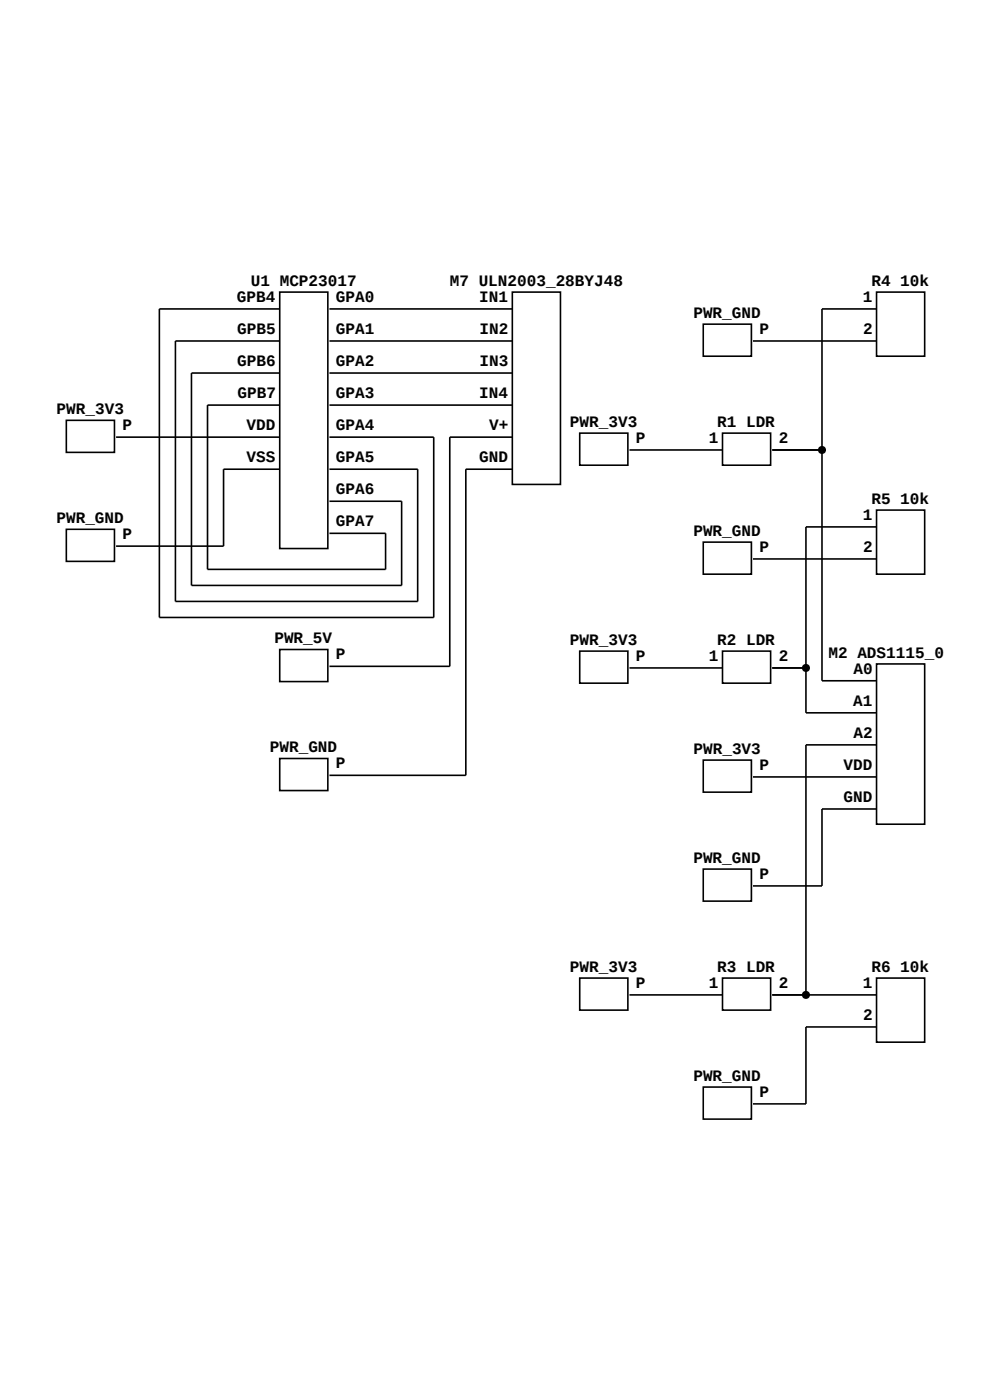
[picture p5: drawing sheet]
<svg xmlns="http://www.w3.org/2000/svg" width="297mm" height="420mm" viewBox="0 0 297 420" stroke-linecap="round" stroke-linejoin="round" font-family="sans-serif">
<g fill="none" stroke="#000" stroke-width=".48">
<path d="M83.8 87.6h14.5v77h-14.5zM83.8 92.7h-36v92.5h82.2v-54.1h-31.3M98.7 92.7h54.8M153.5 87.6h14.5v57.7h-14.5zM210.8 97.2h14.4v9.7h-14.4zM262.7 87.6h14.4v19.3h-14.4zM262.7 92.7h-16.4v111.5h16.4M83.8 102.3h-31.2v78.1h72.6v-39.6h-26.5M83.8 111.9h-26.4v63.7h63v-25.2h-21.7M98.7 102.3h54.8M98.7 111.9h54.8M225.7 102.3h37"/>
<path d="M19.9 126.1h14.4v9.6h-14.4zM34.8 131.1h49M83.8 121.5h-21.6v49.3h53.4v-10.8h-16.9M98.7 121.5h54.8M153.5 131.1h-18.7v68.8h-36.1M173.7 129.9h14.5v9.7h-14.5zM188.6 135h27.9M216.5 129.9h14.5v9.7h-14.5zM231.4 135h14.9M19.9 158.8h14.4v9.6h-14.4zM83.8 140.8h-16.8v23h-32.2M153.5 140.8h-13.9v91.8h-40.9"/>
<path d="M262.7 153h14.4v19.3h-14.4zM262.7 158.1h-21.2v55.7h21.2M210.8 162.6h14.4v9.7h-14.4zM225.7 167.7h37M83.8 194.9h14.5v9.6h-14.5zM173.7 195.3h14.5v9.7h-14.5zM216.5 195.3h14.5v9.7h-14.5zM262.7 199.2h14.4v48.1h-14.4zM188.6 200.4h27.9M231.4 200.4h10.1M83.8 227.5h14.5v9.7h-14.5zM210.8 228h14.4v9.6h-14.4z"/>
<path d="M225.7 233.1h37M262.7 223.5h-21.2v75M262.7 242.7h-16.4v23.1h-20.6M210.8 260.7h14.4v9.6h-14.4zM173.7 293.4h14.5v9.6h-14.5zM188.6 298.5h27.9M216.5 293.4h14.5v9.6h-14.5zM231.4 298.5h31.3M262.7 293.4h14.4v19.3h-14.4zM262.7 308.1h-21.2v23.1h-15.8M210.8 326.1h14.4v9.6h-14.4z"/>
</g>
<g fill="#000" stroke="#000" stroke-width=".48">
<circle cx="246.3" cy="135" r=".97"/>
<circle cx="241.5" cy="200.4" r=".97"/>
<circle cx="241.5" cy="298.5" r=".97"/>
</g>
<g font-size="4.8">
<text x="75.2" y="85.7">U1 MCP23017</text>
<text x="134.8" y="85.7">M7 ULN2003_28BYJ48</text>
<text x="261.2" y="85.7">R4 10k</text>
<text x="71" y="90.5">GPB4</text>
<text x="100.7" y="90.5">GPA0</text>
<text x="143.7" y="90.5">IN1</text>
<text x="207.8" y="95.3">PWR_GND</text>
<text x="258.6" y="90.5">1</text>
<text x="71.1" y="100.1">GPB5</text>
<text x="100.7" y="100.1">GPA1</text>
<text x="143.7" y="100.1">IN2</text>
<text x="227.6" y="100.1">P</text>
<text x="258.6" y="100.1">2</text>
<text x="71.1" y="109.7">GPB6</text>
<text x="100.7" y="109.7">GPA2</text>
<text x="143.7" y="109.7">IN3</text>
<text x="71.2" y="119.4">GPB7</text>
<text x="100.7" y="119.4">GPA3</text>
<text x="143.6" y="119.4">IN4</text>
<text x="17" y="124.2">PWR_3V3</text>
<text x="36.7" y="129">P</text>
<text x="73.9" y="129">VDD</text>
<text x="100.7" y="129">GPA4</text>
<text x="146.6" y="129">V+</text>
<text x="170.8" y="128">PWR_3V3</text>
<text x="214.9" y="128">R1 LDR</text>
<text x="190.6" y="132.8">P</text>
<text x="212.4" y="132.8">1</text>
<text x="233.4" y="132.8">2</text>
<text x="73.9" y="138.6">VSS</text>
<text x="100.7" y="138.6">GPA5</text>
<text x="143.6" y="138.6">GND</text>
<text x="100.7" y="148.2">GPA6</text>
<text x="258.6" y="155.9">1</text>
<text x="261.2" y="151.1">R5 10k</text>
<text x="16.9" y="156.9">PWR_GND</text>
<text x="36.7" y="161.7">P</text>
<text x="100.7" y="157.8">GPA7</text>
<text x="207.8" y="160.7">PWR_GND</text>
<text x="227.6" y="165.5">P</text>
<text x="258.6" y="165.5">2</text>
<text x="82.2" y="192.9">PWR_5V</text>
<text x="100.7" y="197.7">P</text>
<text x="170.8" y="193.4">PWR_3V3</text>
<text x="214.9" y="193.4">R2 LDR</text>
<text x="248.3" y="197.3">M2 ADS1115_0x</text>
<text x="190.6" y="198.2">P</text>
<text x="212.4" y="198.2">1</text>
<text x="233.4" y="198.2">2</text>
<text x="255.8" y="202.1">A0</text>
<text x="255.7" y="211.7">A1</text>
<text x="255.8" y="221.3">A2</text>
<text x="80.9" y="225.6">PWR_GND</text>
<text x="207.8" y="226.1">PWR_3V3</text>
<text x="100.7" y="230.4">P</text>
<text x="227.6" y="230.9">P</text>
<text x="252.8" y="230.9">VDD</text>
<text x="252.8" y="240.5">GND</text>
<text x="207.8" y="258.8">PWR_GND</text>
<text x="227.6" y="263.6">P</text>
<text x="170.8" y="291.5">PWR_3V3</text>
<text x="214.9" y="291.5">R3 LDR</text>
<text x="261.2" y="291.5">R6 10k</text>
<text x="190.6" y="296.3">P</text>
<text x="212.4" y="296.3">1</text>
<text x="233.4" y="296.3">2</text>
<text x="258.6" y="296.3">1</text>
<text x="258.6" y="305.9">2</text>
<text x="207.8" y="324.2">PWR_GND</text>
<text x="227.6" y="329">P</text>
</g>
</svg>
